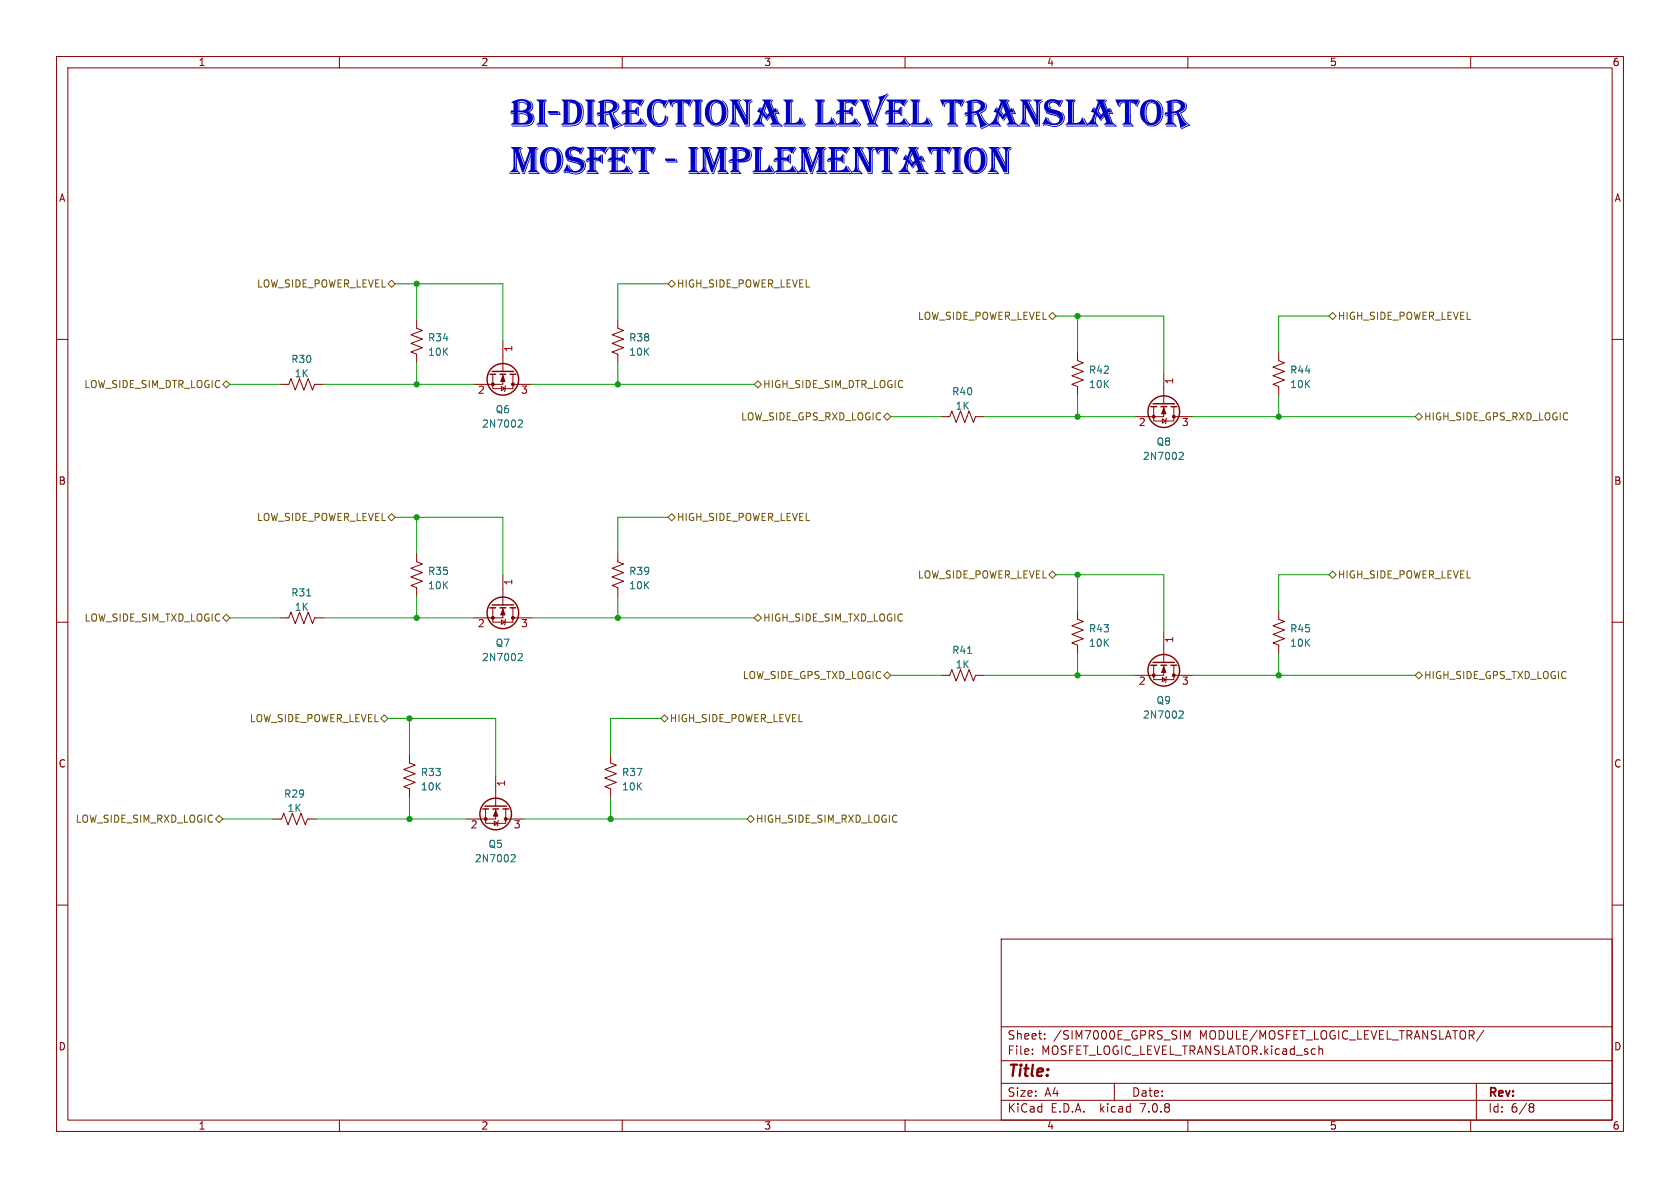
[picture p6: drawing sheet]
<svg xmlns="http://www.w3.org/2000/svg" width="297mm" height="210mm" viewBox="0 0 297 210" stroke-linecap="round" stroke-linejoin="round" font-family="sans-serif">
<g fill="none" stroke="#840000" stroke-width=".18">
<path d="M10 10h277v190h-277zM12 12h273v186h-273zM60 10v2M110 10v2M160 10v2M210 10v2M260 10v2M10 60h2M73.7 56.5v1.5l1 .4-2.1 .8 2.1 .7-2.1 .8 2.1 .8-2.1 .7 1.1 .4v1.5M109.2 56.5v1.5l1 .4-2 .8 2 .7-2 .8 2 .8-2 .7 1 .4v1.5M285 60h2M49.5 67.9h1.6l.3-1 .8 2.1 .8-2.1 .7 2.1 .8-2.1 .7 2.1 .4-1.1h1.5"/>
<path d="M87.1 66.2v2.5h3.6v-2.5M88.6 68.3l.7 .4-.7 .4zM88.9 66.2v1.7h-5.1M88.9 60.3v5.4M89.4 68.2l-.1 .1v.8l-.1 .1M90.7 67.9h3.3M166.4 73.7h1.5l.4-1.1 .7 2.1 .8-2.1 .8 2.1 .7-2.1 .8 2.1 .4-1h1.5M190.5 62.2v1.6l1 .3-2 .8 2 .8-2 .7 2 .8-2 .7 1 .4v1.6M204 71.9v2.5h3.5v-2.5M205.5 74l.6 .4-.6 .4zM205.7 71.9v1.8h-5M205.7 66v5.4"/>
<path d="M206.2 73.9l-.1 .1v.8l-.1 .1M207.5 73.7h3.3M226.1 62.2v1.6l1 .3-2.1 .8 2.1 .8-2.1 .7 2.1 .8-2.1 .7 1.1 .4v1.6M73.7 97.8v1.5l1 .4-2.1 .8 2.1 .7-2.1 .8 2.1 .7-2.1 .8 1.1 .4v1.5M109.2 97.8v1.5l1 .4-2 .8 2 .7-2 .8 2 .7-2 .8 1 .4v1.5M10 110h2M49.5 109.2h1.6l.3-1 .8 2 .8-2 .7 2 .8-2 .7 2 .4-1h1.5M87.1 107.4v2.6h3.6v-2.6M88.6 109.6l.7 .4-.7 .4zM88.9 107.4v1.8h-5.1M88.9 101.6v5.3M89.4 109.5l-.1 .1v.8l-.1 .1"/>
<path d="M90.7 109.2h3.3M166.4 119.4h1.5l.4-1 .7 2 .8-2 .8 2 .7-2 .8 2 .4-1h1.5M190.5 108v1.5l1 .4-2 .7 2 .8-2 .7 2 .8-2 .8 1 .3v1.6M204 117.6v2.5h3.5v-2.5M205.5 119.8l.6 .3-.6 .4zM205.7 117.6v1.8h-5M205.7 111.8v5.3M206.2 119.6l-.1 .2v.7l-.1 .2M207.5 119.4h3.3M226.1 108v1.5l1 .4-2.1 .7 2.1 .8-2.1 .7 2.1 .8-2.1 .8 1.1 .3v1.6M285 110h2M72.4 133.4v1.5l1 .4-2 .7 2 .8-2 .7 2 .8-2 .8 1 .3v1.6"/>
<path d="M87.6 137.2v5.3M107.9 133.4v1.5l1.1 .4-2.1 .7 2.1 .8-2.1 .7 2.1 .8-2.1 .8 1 .3v1.6M10 160h2M48.3 144.8h1.5l.4-1 .7 2 .8-2 .8 2 .7-2 .8 2 .4-1h1.5M85.9 143v2.5h3.5v-2.5M87.4 145.2l.6 .3-.6 .4zM87.6 143v1.8h-5.1M88.1 145l-.1 .2v.7l-.1 .2M89.4 144.8h3.3M285 160h2M177 166h108v32h-108zM60 198v2"/>
<path d="M110 198v2M160 198v2M177 194.5h108M177 191.5h108M177 187.5h108M177 181.5h108M182.5 186.3v.1M182.5 185.5v.1M184.7 183.6v.1M184.7 182.8v.1M197 191.5v3M209.4 183.7v-1.5l.5 1.1 .5-1.1v1.5"/>
<path d="M210 198v2M233.7 185.5l.1 .9M260 198v2M261 191.5v6.5M262.3 182.1l-1.3 2M270.6 195.1h.3l.3 .3-.3 .3M270.6 195.7h.3M270.9 195.7l.2 .2 .1 .4-.3 .3h-.3"/>
</g>
<g fill="none" stroke="#840000" stroke-width=".25">
<path d="M86.6 66.2h1M87 65.7h3.8M88.4 66.2h1M90.2 66.2h1M203.5 71.9h1M203.8 71.4h3.8M205.2 71.9h1M207 71.9h1M86.6 107.4h1M87 106.9h3.8M88.4 107.4h1M90.2 107.4h1"/>
<path d="M203.5 117.6h1M203.8 117.1h3.8M205.2 117.6h1M207 117.6h1M85.3 143h1.1M85.7 142.5h3.8M87.1 143h1M88.9 143h1"/>
<circle cx="88.9" cy="67.1" r="2.79"/>
<circle cx="205.7" cy="72.8" r="2.79"/>
<circle cx="88.9" cy="108.3" r="2.79"/>
<circle cx="205.7" cy="118.5" r="2.79"/>
<circle cx="87.6" cy="143.9" r="2.79"/>
</g>
<g fill="#840000" stroke="#840000" stroke-width=".18">
<path d="M88.9 107.7l.4 1h-.8z"/>
<path d="M205.7 72.1l.4 1.1h-.7z"/>
<path d="M205.7 117.9l.4 1h-.7z"/>
<path d="M88.9 66.4l.4 1h-.8z"/>
<path d="M87.6 143.3l.4 1h-.8z"/>
<circle cx="87.1" cy="109.2" r=".25"/>
<circle cx="90.7" cy="109.2" r=".25"/>
<circle cx="204" cy="73.7" r=".25"/>
<circle cx="207.5" cy="73.7" r=".25"/>
<circle cx="204" cy="119.4" r=".25"/>
<circle cx="207.5" cy="119.4" r=".25"/>
<circle cx="87.1" cy="67.9" r=".25"/>
<circle cx="90.7" cy="67.9" r=".25"/>
<circle cx="85.9" cy="144.8" r=".25"/>
<circle cx="89.4" cy="144.8" r=".25"/>
</g>
<path d="M91.8 74.2l.4 .1 .1 .3-.7 .9h.7M208.6 80h.5l.1 .3-.8 .9h.8M54.2 105.4h.7M91.8 115.5l.4 .1 .1 .3-.7 .9h.7M171.1 115.5h.7M208.6 125.7h.5l.1 .3-.8 .9h.8M90.5 151.1h.5l.1 .3-.8 .9h.8" fill="none" stroke="#006464" stroke-width=".18"/>
<g fill="none" stroke="#725600" stroke-width=".18">
<path d="M68.6 50.2l.6-.7 .6 .7-.6 .6zM118.1 50.2l.6-.7 .7 .7-.7 .6zM185.4 55.9l.7-.7 .6 .7-.6 .6zM234.9 55.9l.7-.7 .6 .7-.6 .6zM39.4 67.9l.6-.6 .6 .6-.6 .7zM133.3 67.9l.7-.6 .6 .6-.6 .7zM156.2 73.7l.6-.7 .7 .7-.7 .6zM250.2 73.7l.6-.7 .7 .7-.7 .6zM68.6 91.4l.6-.6 .6 .6-.6 .7zM118.1 91.4l.6-.6 .7 .6-.7 .7zM39.4 109.2l.6-.6 .6 .6-.6 .7zM134 108.6l.6 .6-.6 .7-.7-.7z"/>
<path d="M156.2 119.4l.6-.7 .7 .7-.7 .6zM185.4 101.6l.7-.6 .6 .6-.6 .6zM234.9 101.6l.7-.6 .6 .6-.6 .6zM250.2 119.4l.6-.7 .7 .7-.7 .6zM67.3 127l.6-.6 .7 .6-.7 .6zM116.8 127l.7-.6 .6 .6-.6 .6zM38.1 144.8l.6-.7 .7 .7-.7 .6zM132.1 144.8l.6-.7 .6 .7-.6 .6z"/>
</g>
<g fill="none" stroke="#009600" stroke-width=".18">
<path d="M69.8 50.2h19.1v10.1M73.7 50.2v6.3M118.1 50.2h-8.9v6.3M186.7 55.9h19v10.1M190.5 55.9v6.3M234.9 55.9h-8.8v6.3M40.6 67.9h8.9M57.1 67.9h26.7M73.7 64.1v3.8M94 67.9h39.3M109.2 64.1v3.8M157.5 73.7h8.9"/>
<path d="M174 73.7h26.7M190.5 69.9v3.8M210.8 73.7h39.4M226.1 69.9v3.8M69.8 91.4h19.1v10.2M73.7 91.4v6.4M118.1 91.4h-8.9v6.4M40.6 109.2h8.9M57.1 109.2h26.7M73.7 105.4v3.8M94 109.2h39.3M109.2 105.4v3.8"/>
<path d="M157.5 119.4h8.9M174 119.4h26.7M186.7 101.6h19v10.2M190.5 101.6v6.4M190.5 115.6v3.8M210.8 119.4h39.4M226.1 115.6v3.8M234.9 101.6h-8.8v6.4M68.6 127h19v10.2M72.4 127v6.4M116.8 127h-8.9v6.4M39.4 144.8h8.9"/>
<path d="M55.9 144.8h26.6M72.4 141v3.8M92.7 144.8h39.4M107.9 141v3.8"/>
</g>
<g fill="#009600" stroke="#009600" stroke-width=".18">
<circle cx="190.5" cy="119.4" r=".46"/>
<circle cx="190.5" cy="101.6" r=".46"/>
<circle cx="226.1" cy="73.7" r=".46"/>
<circle cx="226.1" cy="119.4" r=".46"/>
<circle cx="73.7" cy="91.4" r=".46"/>
<circle cx="73.7" cy="67.9" r=".46"/>
<circle cx="73.7" cy="50.2" r=".46"/>
<circle cx="109.2" cy="67.9" r=".46"/>
<circle cx="72.4" cy="144.8" r=".46"/>
<circle cx="109.2" cy="109.2" r=".46"/>
<circle cx="72.4" cy="127" r=".46"/>
<circle cx="73.7" cy="109.2" r=".46"/>
<circle cx="107.9" cy="144.8" r=".46"/>
<circle cx="190.5" cy="73.7" r=".46"/>
<circle cx="190.5" cy="55.9" r=".46"/>
</g>
<g font-size="7" fill="#0000c2">
<text x="90.2" y="23.2">BI-DIRECTIONAL</text>
<text x="143.9" y="23.2">LEVELTRANSLATOR</text>
<text x="90.2" y="31.6">MOSFET- IMPLEMENTATION</text>
</g>
<text font-size="2.8" fill="#840000" x="178" y="190.9">Title:</text>
<g font-size="2.1" fill="#840000">
<text x="178" y="184">Sheet:</text>
<text x="186.2" y="184">/SIM7000E_GPRS_SIM</text>
<text x="212.1" y="184">MODULE/MOSFET_LOGIC_LEVEL_TRANSLATOR/</text>
<text x="178" y="186.7">File:</text>
<text x="184.1" y="186.7">MOSFET_LOGIC_LEVEL_TRANSLATOR.kicad_sch</text>
<text x="178" y="196.9">KiCad</text>
<text x="178" y="194.1">Size:</text>
<text x="184.7" y="194.1">A4</text>
<text x="185.7" y="196.9">E.D.A.</text>
<text x="194.6" y="196.9">kicad</text>
<text x="200" y="194.1">Date:</text>
<text x="201.8" y="196.9">7.0.8</text>
<text x="263" y="194.3">Rev:</text>
<text x="263" y="196.9">Id:</text>
<text x="267.1" y="196.9">6/8</text>
</g>
<g font-size="1.8" fill="#840000">
<text x="35" y="11.9">1</text>
<text x="85" y="11.9">2</text>
<text x="135" y="11.9">3</text>
<text x="185" y="11.9">4</text>
<text x="235" y="11.9">5</text>
<text x="285" y="11.9">6</text>
<text x="10.3" y="35.9">A</text>
<text x="285.3" y="35.9">A</text>
<text x="10.3" y="85.9">B</text>
<text x="285.3" y="85.9">B</text>
<text x="10.3" y="135.9">C</text>
<text x="285.3" y="135.9">C</text>
<text x="10.3" y="185.9">D</text>
<text x="285.3" y="185.9">D</text>
<text x="35" y="199.9">1</text>
<text x="85" y="199.9">2</text>
<text x="135" y="199.9">3</text>
<text x="185" y="199.9">4</text>
<text x="235" y="199.9">5</text>
<text x="285" y="199.9">6</text>
</g>
<g font-size="1.8" fill="#725600">
<text x="45.3" y="51">LOW_SIDE_POWER_LEVEL</text>
<text x="119.6" y="51">HIGH_SIDE_POWER_LEVEL</text>
<text x="162.2" y="56.7">LOW_SIDE_POWER_LEVEL</text>
<text x="236.4" y="56.7">HIGH_SIDE_POWER_LEVEL</text>
<text x="14.8" y="68.8">LOW_SIDE_SIM_DTR_LOGIC</text>
<text x="134.8" y="68.8">HIGH_SIDE_SIM_DTR_LOGIC</text>
<text x="130.9" y="74.5">LOW_SIDE_GPS_RXD_LOGIC</text>
<text x="251.7" y="74.5">HIGH_SIDE_GPS_RXD_LOGIC</text>
<text x="45.3" y="92.3">LOW_SIDE_POWER_LEVEL</text>
<text x="119.6" y="92.3">HIGH_SIDE_POWER_LEVEL</text>
<text x="162.2" y="102.5">LOW_SIDE_POWER_LEVEL</text>
<text x="236.4" y="102.5">HIGH_SIDE_POWER_LEVEL</text>
<text x="14.8" y="110.1">LOW_SIDE_SIM_TXD_LOGIC</text>
<text x="134.8" y="110.1">HIGH_SIDE_SIM_TXD_LOGIC</text>
<text x="131.2" y="120.2">LOW_SIDE_GPS_TXD_LOGIC</text>
<text x="251.7" y="120.2">HIGH_SIDE_GPS_TXD_LOGIC</text>
<text x="44.1" y="127.9">LOW_SIDE_POWER_LEVEL</text>
<text x="118.3" y="127.9">HIGH_SIDE_POWER_LEVEL</text>
<text x="13.3" y="145.6">LOW_SIDE_SIM_RXD_LOGIC</text>
<text x="133.5" y="145.6">HIGH_SIDE_SIM_RXD_LOGIC</text>
</g>
<g font-size="1.8" fill="#006464">
<text x="51.4" y="64.4">R30</text>
<text x="75.6" y="60.6">R34</text>
<text x="75.6" y="63.1">10K</text>
<text x="111.1" y="60.6">R38</text>
<text x="111.1" y="63.1">10K</text>
<text x="52" y="66.9">1K</text>
<text x="168.2" y="70.1">R40</text>
<text x="192.4" y="66.3">R42</text>
<text x="192.4" y="68.8">10K</text>
<text x="228" y="66.3">R44</text>
<text x="228" y="68.8">10K</text>
<text x="85.1" y="75.8">2N7002</text>
<text x="87.5" y="73.3">Q6</text>
<text x="168.8" y="72.6">1K</text>
<text x="201.9" y="81.5">2N7002</text>
<text x="204.4" y="79">Q8</text>
<text x="75.6" y="101.8">R35</text>
<text x="111.1" y="101.8">R39</text>
<text x="51.4" y="105.6">R31</text>
<text x="75.6" y="104.4">10K</text>
<text x="111.1" y="104.4">10K</text>
<text x="52" y="108.2">1K</text>
<text x="192.4" y="112">R43</text>
<text x="228" y="112">R45</text>
<text x="85.1" y="117.1">2N7002</text>
<text x="87.5" y="114.5">Q7</text>
<text x="168.2" y="115.8">R41</text>
<text x="168.8" y="118.3">1K</text>
<text x="192.4" y="114.5">10K</text>
<text x="228" y="114.5">10K</text>
<text x="204.4" y="124.7">Q9</text>
<text x="201.9" y="127.2">2N7002</text>
<text x="74.3" y="137.4">R33</text>
<text x="109.9" y="137.4">R37</text>
<text x="50.1" y="141.2">R29</text>
<text x="50.7" y="143.7">1K</text>
<text x="74.3" y="139.9">10K</text>
<text x="109.9" y="139.9">10K</text>
<text x="83.8" y="152.6">2N7002</text>
<text x="86.3" y="150.1">Q5</text>
</g>
<g font-size="1.8" fill="#a90000">
<text x="90.9" y="62.3" transform="rotate(-90 90.9 62.3)">1</text>
<text x="84.4" y="69.9">2</text>
<text x="92" y="69.9">3</text>
<text x="207.7" y="68" transform="rotate(-90 207.7 68)">1</text>
<text x="201.2" y="75.6">2</text>
<text x="208.8" y="75.6">3</text>
<text x="90.9" y="103.6" transform="rotate(-90 90.9 103.6)">1</text>
<text x="84.4" y="111.2">2</text>
<text x="92" y="111.2">3</text>
<text x="207.7" y="113.7" transform="rotate(-90 207.7 113.7)">1</text>
<text x="201.2" y="121.4">2</text>
<text x="208.8" y="121.4">3</text>
<text x="89.6" y="139.1" transform="rotate(-90 89.6 139.1)">1</text>
<text x="83.1" y="146.8">2</text>
<text x="90.7" y="146.8">3</text>
</g>
</svg>
